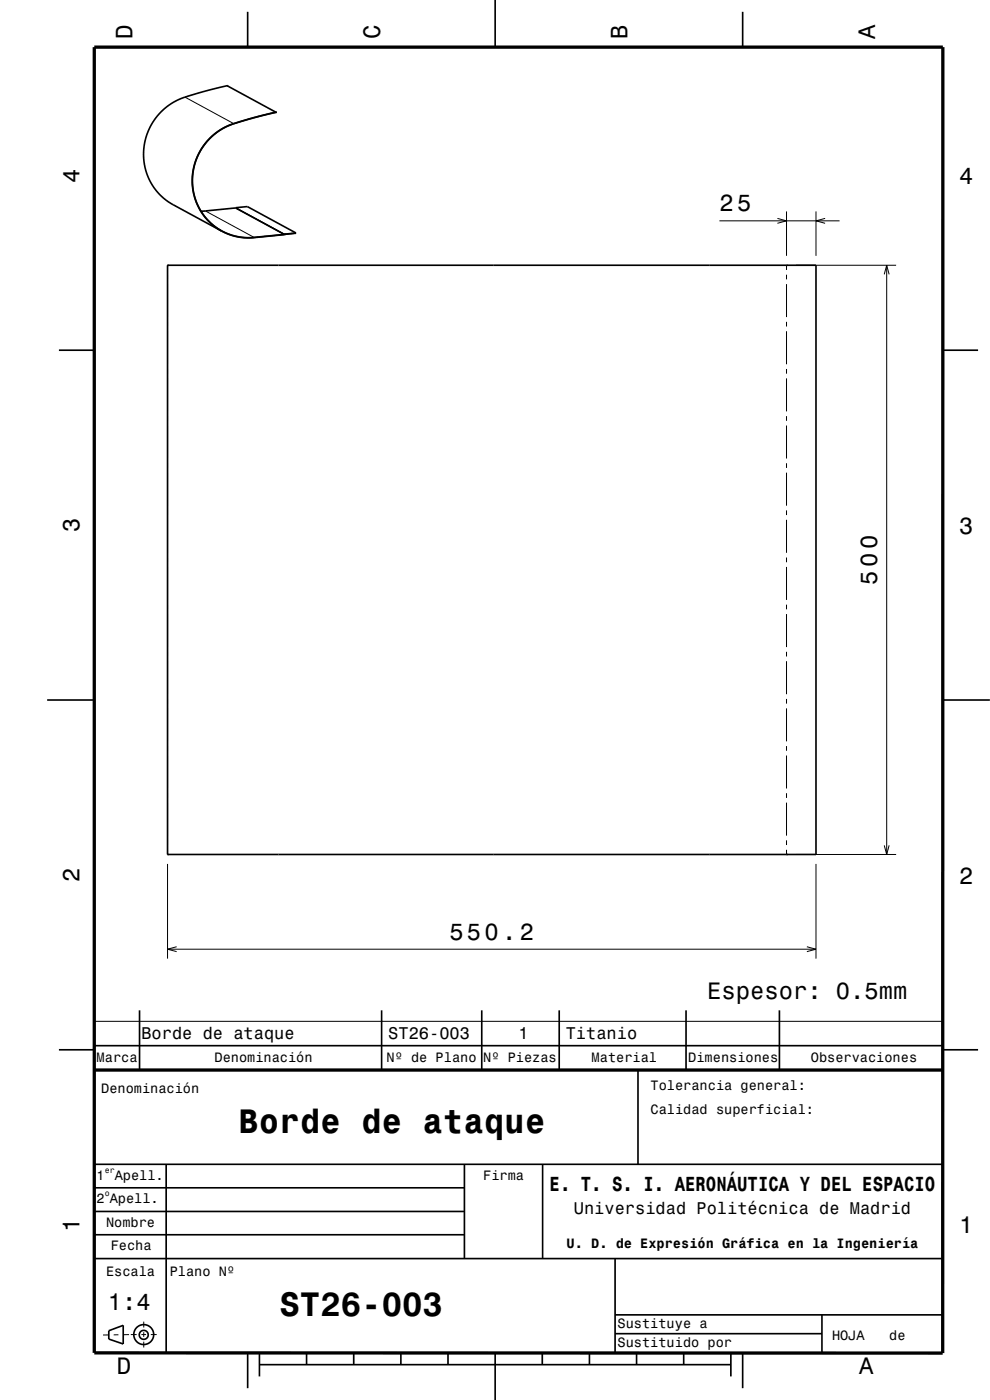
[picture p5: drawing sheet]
<svg xmlns="http://www.w3.org/2000/svg" width="210mm" height="297mm" viewBox="0 0 210 297" stroke-linecap="round" stroke-linejoin="round" font-family="sans-serif">
<g fill="none" stroke="#000" stroke-width=".21">
<path d="M39.2 20.6l10.4 5.6M35.5 56.3v1M35.5 58.3v1M43.6 44.8l10.3 5.6M50 44.1l10.3 5.6M152.6 46.9h25.5M164.9 46.3l1.9 .6-1.9 .5M166.8 44.9v9.4M166.8 56.3v1M166.8 58.3v1M168.8 56.3h21.3M173.1 44.9v9.4"/>
<path d="M175 46.3l-1.9 .6 1.9 .5M187.6 58.2l.5-1.9 .5 1.9M188.1 56.3v125M35.5 60.3v7M35.5 68.3v1M35.5 70.3v7M35.5 78.3v1M166.8 60.3v7M166.8 68.3v1M166.8 70.3v7M166.8 78.3v1M35.5 80.3v7"/>
<path d="M35.5 88.3v1M35.5 90.3v7M35.5 98.3v1M166.8 80.3v7M166.8 88.3v1M166.8 90.3v7M166.8 98.3v1M35.5 100.3v7M35.5 108.3v1M35.5 110.3v7M35.5 118.3v1M166.8 100.3v7"/>
<path d="M166.8 108.3v1M166.8 110.3v7M166.8 118.3v1M35.5 120.3v7M35.5 128.3v1M35.5 130.3v7M35.5 138.3v1M166.8 120.3v7M166.8 128.3v1M166.8 130.3v7M166.8 138.3v1M35.5 140.3v7"/>
<path d="M35.5 148.3v1M35.5 150.3v7M35.5 158.3v1M166.8 140.3v7M166.8 148.3v1M166.8 150.3v7M166.8 158.3v1M35.5 160.3v7M35.5 168.3v1M35.5 170.3v7M35.5 178.3v1M166.8 160.3v7"/>
<path d="M166.8 168.3v1M166.8 170.3v7M166.8 178.3v1M187.6 179.3l.5 2 .5-2M35.5 180.3v1M35.5 183.3v20.1M166.8 180.3v1M168.8 181.3h21.3M173.1 183.3v20.1M20 216.7h180M35.5 201.4h137.6M37.5 200.8l-2 .6 2 .5"/>
<path d="M171.2 200.8l1.9 .6-1.9 .5M23.1 283.2h-1.2M25.1 283.2h-1M27.4 283.1l-1.3 .1M27.7 283.1h1.3M30 283.1h1M30.5 280.4v1.2M30.5 282.6v1M30.5 284.6v1.3M32 283.1h1.2"/>
</g>
<g fill="none" stroke="#000" stroke-width=".35">
<path d="M52.5 2.5v7.5M105 0v10M157.5 2.5v7.5M58.5 23.8l-10.3-5.6-5 1.2-4.7 1.5-2 .9-1.7 1.4-1.4 1.4-1.3 1.9-.9 2-.5 1.9-.3 2.3 .2 1.9a12 12 0 0 0 6.1 8.8l10.3 5.6M58.5 23.8l-5.5 1.4-4.4 1.4-2.6 1.4-2.1 2-1.8 2.7-.7 1.7-.4 1.7-.2 1.7v1.7l.3 1.7 .5 1.7a12 12 0 0 0 5.4 6.1M58.5 23.8l-5.2 1.4-4.4 1.3a12.4 12.4 0 0 0-8.1 11.9 12.4 12.4 0 0 0 8.5 11.5 12 12 0 0 0 4.6 .5l8.9-1M35.5 56.3h137.6v125h-137.6zM47 49a11.9 11.9 0 0 0 6.9 1.4l6.4-.7M50 44.1l-7.4 .7M50 44.1h.1M50 44.1l2.5-.3 10.3 5.6M50 44.1l10.3 5.6 2.5-.3"/>
<path d="M12.5 74.3h7.5M200 74.3h7.5M10 148.5h10M200 148.5h10M29.6 214.3v12.7M81 214.3v12.7M102.2 214.3v12.7M118.6 214.3v12.7M145.5 214.3v12.7M165.3 214.3v12.7M12.5 222.7h7.5M20 221.8h180"/>
<path d="M135.3 227v20M200 222.7h7.5M19.9 247h180M19.9 257h78.7M19.9 252h78.6M35.2 247v40M98.5 247v20M115.1 247v20M19.9 267h180M19.9 261.9h78.7M130.5 267v20M130.5 278.9h69.4"/>
<path d="M174.4 278.9v8.1M23.1 282.3l3-1.1v3.9l-3-1zM52.5 287v7.5M55 289.5h100M55 287v5M65 287v2.5M75 287v2.5M85 287v2.5M95 287v2.5M105 287v10M115 287v2.5M125 287v2.5"/>
<path d="M130.5 282.9h43.9M135 287v2.5M145 287v2.5M155 287v5M157.5 287v7.5"/>
<circle cx="30.5" cy="283.2" r=".96"/>
<circle cx="30.5" cy="283.1" r="2.11"/>
</g>
<path d="M20 10h180v277h-180zM19.9 227h180" fill="none" stroke="#000" stroke-width=".7" stroke-linecap="butt"/>
<g font-size="7.2">
<text x="50.6" y="240.4">Borde de ataque</text>
<text x="59.3" y="279.2">ST26-003</text>
</g>
<g font-size="5">
<text x="28.1" y="8.2" transform="rotate(-90 28.1 8.2)">D</text>
<text x="80.6" y="8.2" transform="rotate(-90 80.6 8.2)">C</text>
<text x="133.1" y="8.2" transform="rotate(-90 133.1 8.2)">B</text>
<text x="185.6" y="8.2" transform="rotate(-90 185.6 8.2)">A</text>
<text x="16.8" y="38.7" transform="rotate(-90 16.8 38.7)">4</text>
<text x="203.5" y="39">4</text>
<text x="152.6" y="44.9">25</text>
<text x="16.8" y="112.9" transform="rotate(-90 16.8 112.9)">3</text>
<text x="203.5" y="113.2">3</text>
<text x="186.1" y="124" transform="rotate(-90 186.1 124)">500</text>
<text x="16.8" y="187.1" transform="rotate(-90 16.8 187.1)">2</text>
<text x="203.5" y="187.4">2</text>
<text x="95.3" y="199.4">550.2</text>
<text x="150" y="211.9">Espesor: 0.5mm</text>
<text x="16.8" y="261.3" transform="rotate(-90 16.8 261.3)">1</text>
<text x="203.5" y="261.6">1</text>
<text x="22.9" y="277.8">1:4</text>
<text x="24.8" y="291.5">D</text>
<text x="182.3" y="291.5">A</text>
</g>
<text font-size="4.3" x="116.6" y="252.7">E. T. S. I. AERONÁUTICA Y DEL ESPACIO</text>
<g font-size="3.6">
<text x="30" y="220.5">Borde de ataque</text>
<text x="82.4" y="220.5">ST26-003</text>
<text x="110" y="220.5">1</text>
<text x="120" y="220.5">Titanio</text>
<text x="121.7" y="257.5">Universidad Politécnica de Madrid</text>
</g>
<g font-size="2.9">
<text x="20.5" y="225.3">Marca</text>
<text x="45.5" y="225.3">Denominación</text>
<text x="82" y="225.3">Nº de Plano</text>
<text x="102.5" y="225.3">Nº Piezas</text>
<text x="125.5" y="225.3">Material</text>
<text x="146" y="225.3">Dimensiones</text>
<text x="172" y="225.3">Observaciones</text>
<text x="21.5" y="231.8">Denominación</text>
<text x="138" y="231.3">Tolerancia general:</text>
<text x="138" y="236.3">Calidad superficial:</text>
<text x="20.5" y="250.3">1</text>
<text x="24.3" y="250.3">Apell.</text>
<text x="102.5" y="250.3">Firma</text>
<text x="20.5" y="255.3">2 Apell.</text>
<text x="22.5" y="260.3">Nombre</text>
<text x="23.5" y="265.3">Fecha</text>
<text x="120.2" y="264.8">U. D. de Expresión Gráfica en la Ingeniería</text>
<text x="22.5" y="270.8">Escala</text>
<text x="36" y="270.8">Plano Nº</text>
<text x="131" y="281.8">Sustituye a</text>
<text x="131" y="285.8">Sustituido por</text>
<text x="176.5" y="284.3">HOJA</text>
<text x="188.6" y="284.3">de</text>
</g>
<g font-size="1.7">
<text x="22.2" y="248.8">er</text>
<text x="22.2" y="253.8">o</text>
</g>
</svg>
